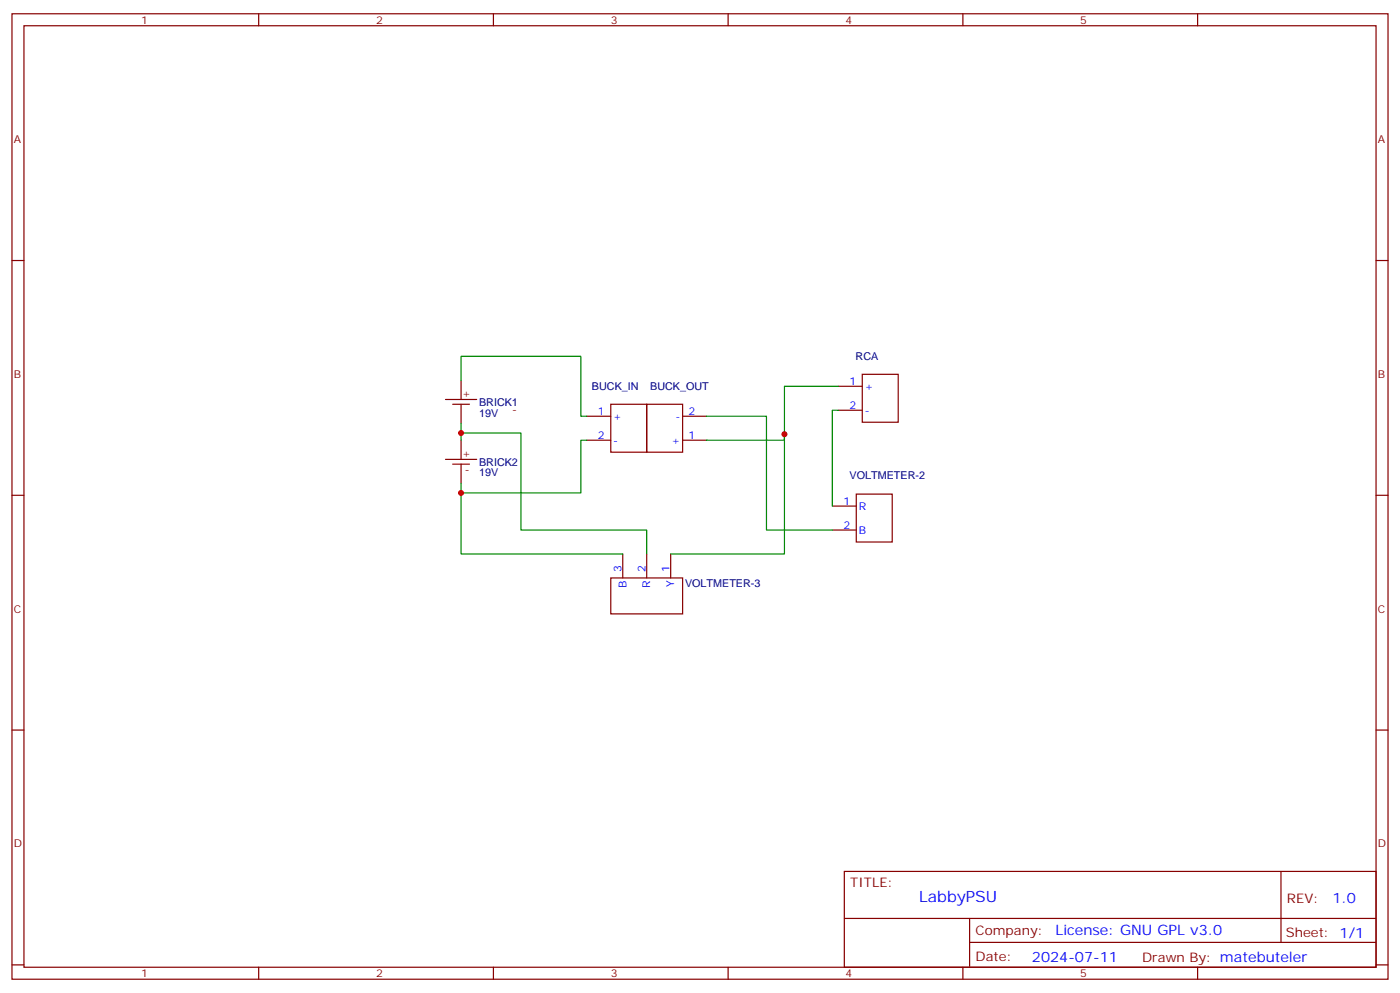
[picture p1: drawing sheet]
<svg xmlns="http://www.w3.org/2000/svg" width="412mm" height="292mm" viewBox="0 0 412 292" stroke-linecap="round" stroke-linejoin="round" font-family="sans-serif">
<g fill="none" stroke="#870000" stroke-width=".35">
<path d="M3.5 4.1h405.4v284.3h-405.4zM7.1 7.6h398.2v277.3h-398.2zM76.2 4.1v3.5M145.3 4.1v3.5M214.5 4.1v3.5M283.6 4.1v3.5M352.8 4.1v3.5M3.5 76.7h3.6M405.3 76.7h3.6M131.2 117.7h9.2M133.3 119.1h5M135.8 112v5.7"/>
<path d="M135.8 119.1v5.6M179.9 119.1h10.6v14.1h-10.6zM190.5 119.1h10.6v14.1h-10.6zM246.9 113.8h7.1M254 110.2h10.6v14.2h-10.6zM131.2 135.3h9.2M133.3 136.7h5M135.8 129.6v5.7M135.8 136.7v5.6M172.9 122.6h7M172.9 129.6h7M201.1 122.6h7"/>
<path d="M201.1 129.6h7M246.9 120.8h7.1M3.5 145.9h3.6M245.2 149h7M245.2 156.1h7M252.2 145.5h10.6v14.1h-10.6zM405.3 145.9h3.6M179.9 170.2h21.2v10.6h-21.2zM183.4 163.2v7M190.5 163.2v7M197.6 163.2v7M3.5 215h3.6"/>
<path d="M405.3 215h3.6M248.7 256.6h156.6v28.3h-156.6zM377.3 256.7v20.8M248.7 270.5h156.5M285.6 277.5h119.6M285.6 270.5v14.1M3.5 284.2h3.6M76.2 284.9v3.5M145.3 284.9v3.5M214.5 284.9v3.5M283.6 284.9v3.5M352.8 284.9v3.5"/>
<path d="M405.3 284.2h3.6"/>
</g>
<path d="M135.8 112v-7h35.3v17.6h1.8M246.9 113.8h-15.8v15.8h-23M135.8 127.5h17.7v28.6h37v7.1M135.8 124.7v4.9M172.9 129.6h-1.8v15.6h-35.3v-2.9M208.1 122.6h17.7v33.5h19.4M231.1 127.9v35.3h-33.5M246.9 120.8h-1.7v28.2M135.8 145.2v18h47.6" fill="none" stroke="#008700" stroke-width=".35"/>
<g fill="#c00">
<circle cx="135.8" cy="145.2" r=".88"/>
<circle cx="135.8" cy="127.5" r=".88"/>
<circle cx="231.1" cy="127.9" r=".88"/>
</g>
<text font-size="4.6" fill="#00f" x="270.8" y="265.7">LabbyPSU</text>
<g font-size="4.2" fill="#00f">
<text x="392.5" y="265.9">1.0</text>
<text x="310.9" y="275.5">License: GNU GPL v3.0</text>
<text x="304" y="283.3">2024-07-11</text>
</g>
<g font-size="3.9" fill="#800">
<text x="250.5" y="261.2">TITLE:</text>
<text x="379.1" y="265.9">REV:</text>
<text x="287.4" y="275.4">Company:</text>
<text x="378.7" y="276">Sheet: 1/1</text>
<text x="287.4" y="283.1">Date:</text>
<text x="336.4" y="283.2">Drawn By: matebuteler</text>
</g>
<g font-size="3.2" fill="#800">
<text x="41.6" y="7.1">1</text>
<text x="110.8" y="7.1">2</text>
<text x="179.9" y="7.1">3</text>
<text x="249.1" y="7.1">4</text>
<text x="318.2" y="7.1">5</text>
<text x="4.1" y="42.2">A</text>
<text x="405.9" y="42.2">A</text>
<text x="4.1" y="111.3">B</text>
<text x="405.9" y="111.3">B</text>
<text x="136.2" y="116.9">+</text>
<text x="150.8" y="121.7">-</text>
<text x="136.2" y="134.6">+</text>
<text x="136.9" y="139.2">-</text>
<text x="4.1" y="180.4">C</text>
<text x="405.9" y="180.4">C</text>
<text x="4.1" y="249.6">D</text>
<text x="405.9" y="249.6">D</text>
<text x="41.6" y="287.9">1</text>
<text x="110.8" y="287.9">2</text>
<text x="179.9" y="287.9">3</text>
<text x="249.1" y="287.9">4</text>
<text x="318.2" y="287.9">5</text>
</g>
<g font-size="3.2" fill="#000080">
<text x="252" y="105.9">RCA</text>
<text x="141.1" y="119.5">BRICK1</text>
<text x="174.4" y="114.8">BUCK_IN</text>
<text x="191.5" y="114.8">BUCK_OUT</text>
<text x="141.1" y="122.7">19V</text>
<text x="141.1" y="137.1">BRICK2</text>
<text x="141.1" y="140.3">19V</text>
<text x="250.3" y="141.2">VOLTMETER-2</text>
<text x="201.8" y="172.8">VOLTMETER-3</text>
</g>
<g font-size="3.2" fill="#00f">
<text x="250.2" y="113.4">1</text>
<text x="254.7" y="114.8">+</text>
<text x="176.1" y="122.2">1</text>
<text x="180.6" y="123.6">+</text>
<text x="198.9" y="123.6">-</text>
<text x="202.8" y="122.2">2</text>
<text x="250.2" y="120.5">2</text>
<text x="254.7" y="121.9">-</text>
<text x="176.1" y="129.3">2</text>
<text x="180.6" y="130.7">-</text>
<text x="197.8" y="130.7">+</text>
<text x="202.8" y="129.3">1</text>
<text x="248.5" y="148.7">1</text>
<text x="248.5" y="155.8">2</text>
<text x="252.9" y="150.1">R</text>
<text x="252.9" y="157.2">B</text>
<text x="183.1" y="168.5" transform="rotate(-90 183.1 168.5)">3</text>
<text x="184.5" y="173.1" transform="rotate(-90 184.5 173.1)">B</text>
<text x="190.1" y="168.5" transform="rotate(-90 190.1 168.5)">2</text>
<text x="191.6" y="173.1" transform="rotate(-90 191.6 173.1)">R</text>
<text x="197.2" y="168.5" transform="rotate(-90 197.2 168.5)">1</text>
<text x="198.6" y="172.9" transform="rotate(-90 198.6 172.9)">Y</text>
</g>
</svg>
